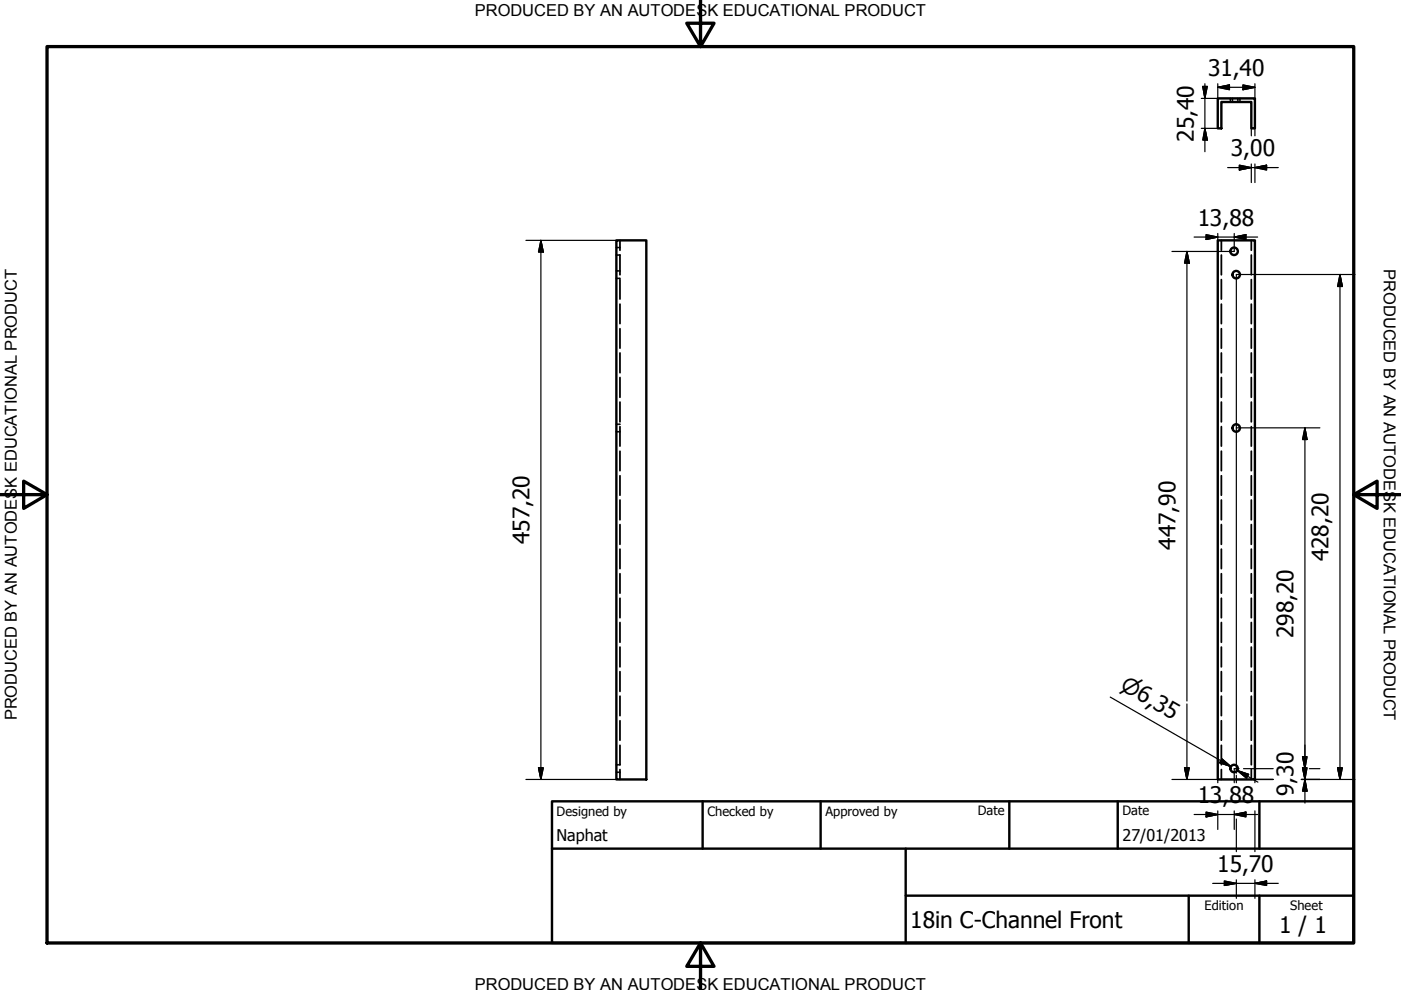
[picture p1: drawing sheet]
<svg xmlns="http://www.w3.org/2000/svg" width="297mm" height="210mm" viewBox="0 0 297 210" stroke-linecap="round" stroke-linejoin="round" font-family="sans-serif">
<!-- layer: Visible (ISO) -->
<g fill="none" stroke="#000" stroke-width=".51">
<path d="M258.2 20.9h7.9v6.3h-.8v-5.6h-6.3v5.6h-.8zM130.7 51h6.3v114.3h-6.3zM258.2 51h7.9v114.3h-7.9z"/>
<circle cx="261.7" cy="53.3" r=".79"/>
<circle cx="262.1" cy="58.2" r=".79"/>
<circle cx="262.1" cy="90.7" r=".79"/>
<circle cx="261.7" cy="162.9" r=".79"/>
</g>
<!-- layer: Hidden (ISO) -->
<g fill="none" stroke="#000" stroke-width=".38">
<path d="M260.9 20.9v.2M260.9 21.4v.2M261.3 20.9v.2M261.3 21.4v.2M262.4 20.9v.2M262.4 21.4v.2M262.9 20.9v.2M262.9 21.4v.2M130.7 52.5h.2M130.7 54.1h.2M130.7 57.4h.2M130.7 59h.2"/>
<path d="M131.2 54.1h.2v4.2M131.2 52.5h.2M131.2 57.4h.2M131.2 59h.2M131.4 51v2.1M131.4 59.3v4.1M259 51v2.1M259 54.1v4.2M259 59.3v4.1M265.3 51v2.1M265.3 54.1v4.2M265.3 59.3v4.1"/>
<path d="M131.4 64.5v4.1M131.4 69.7v4.1M131.4 74.8v4.2M259 64.5v4.1M259 69.7v4.1M259 74.8v4.2M265.3 64.5v4.1M265.3 69.7v4.1M265.3 74.8v4.2M130.7 90h.2M130.7 91.5h.2M131.2 90h.2"/>
<path d="M131.2 91.5h.2M131.4 80v4.2M131.4 85.3v4.1M131.4 90.5v4.1M131.4 95.7v4.1M259 80v4.2M259 85.3v4.1M259 90.5v4.1M259 95.7v4.1M265.3 80v4.2M265.3 85.3v4.1M265.3 90.5v4.1"/>
<path d="M265.3 95.7v4.1M131.4 100.9v4.1M131.4 106v4.2M131.4 111.2v4.2M131.4 116.4v4.2M259 100.9v4.1M259 106v4.2M259 111.2v4.2M259 116.4v4.2M265.3 100.9v4.1M265.3 106v4.2M265.3 111.2v4.2"/>
<path d="M265.3 116.4v4.2M131.4 121.6v4.2M131.4 126.8v4.2M131.4 132v4.2M131.4 137.2v4.2M259 121.6v4.2M259 126.8v4.2M259 132v4.2M259 137.2v4.2M265.3 121.6v4.2M265.3 126.8v4.2M265.3 132v4.2"/>
<path d="M265.3 137.2v4.2M131.4 142.4v4.2M131.4 147.6v4.1M131.4 152.8v4.1M131.4 158v4.2h-.2M259 142.4v4.2M259 147.6v4.1M259 152.8v4.1M259 158v4.2M265.3 142.4v4.2M265.3 147.6v4.1M265.3 152.8v4.1"/>
<path d="M265.3 158v4.2M130.7 162.2h.2M130.7 163.7h.2M131.2 163.7h.2M131.4 163.2v2.1M259 163.2v2.1M265.3 163.2v2.1"/>
</g>
<!-- layer: Border (ISO) -->
<path d="M148.5 -.1v10l-2.9-5h5.8l-2.9 5M10 9.9h277v190h-277zM0 104.9h10l-5-2.9v5.8l5-2.9M287 104.9l5 2.9v-5.8l-5 2.9h10M148.5 199.9l2.9 5h-5.8l2.9-5v10" fill="none" stroke="#000" stroke-width=".7"/>
<!-- layer: Title (ISO) -->
<path d="M117 169.9h170v30h-170zM117 179.9h170M149 169.9v10M174 169.9v10M192 179.9v20M214 169.9v10M237 169.9v10M267 169.9v10M192 189.9h95M252 189.9v10M267 189.9v10" fill="none" stroke="#000" stroke-width=".51"/>
<!-- layer: Dimension (ISO) -->
<g fill="none" stroke="#000" stroke-width=".25">
<path d="M255 18.3h1l-.5 2.6zM255.5 17.8v14.4M258.2 18.5l2.5-.5v1zM258.2 18.5h7.9M258.2 17.8v3.1h-3.5M263.5 18l2.6 .5-2.6 .5zM266.1 17.8v3.1M254.7 27.2h3.5M255.5 27.2l.5 2.5h-1zM260.3 35.5h10.7M262.8 35l2.5 .5-2.5 .5zM265.3 27.2v1.6"/>
<path d="M265.3 34.8v3.9M266.1 35.5l2.4-.5v1zM266.1 27.2v1.6M266.1 34.8v3.9M111.5 51h19.2M114.7 51l.5 2.4h-1zM114.7 51v114.3M251.7 53.3l.5 2.5h-1.1zM251.7 53.3v95.3M253.2 50.3h13.4M255.7 49.8l2.5 .5-2.5 .5zM258.2 49.5v1.5"/>
<path d="M261.7 50.3l2.5-.5v1zM261.7 49.5v3.8h-13.2M284.1 58.2l.5 2.5h-1zM284.1 58.2v107.1M287.3 58.2h-25.2v105.7M262.1 90.7h17.7M276.7 90.7l.4 2.5h-.9zM276.7 90.7v79.6M235.4 147.8l25.6 14.7-2.2-1.2M251.7 149.3v16M111.5 165.3h19.2M114.2 162.8h1l-.5 2.5z"/>
<path d="M248.5 165.3h9.7v.7M251.1 162.8h1.1l-.5 2.5zM253.2 172.7h13.4M255.7 172.2l2.5 .5-2.5 .5zM258.2 171.9v4M259.1 160.9l1.9 1.6-2.4-.8zM261.7 172.7l2.5-.5v1zM261.7 171.9v4M262.1 164.4v1.6M262.1 173.6v7M262.3 163.4l2.4 .8-.4 .8zM262.3 163.4l4.4 2.4"/>
<path d="M262.7 163h-1v3M263.7 163h6.2M266.1 171.9v8.7M269.9 165.3h-3.8v.7M275.9 165.3h11.4M276.2 160.4h.9l-.4 2.6zM276.2 162.8h.9l-.4 2.5zM276.7 165.3l.4 2.4h-.9zM277.6 163h2.2M283.6 162.8h1l-.5 2.5zM257.1 187.3h13.9M259.6 186.8l2.5 .5-2.5 .4z"/>
<path d="M262.1 186.5v4M266.1 187.3l2.4-.5v.9zM266.1 186.5v4"/>
</g>
<g fill="#000" stroke="#000" stroke-width=".25">
<path d="M255 18.3l.5 2.6zM255 18.3h1l-.5 2.6zM258.2 18.5l2.5-.5zM258.2 18.5l2.5-.5v1zM263.5 19l2.6-.5zM263.5 18l2.6 .5-2.6 .5zM255.5 27.2l.5 2.5zM255.5 27.2l.5 2.5h-1zM262.8 36l2.5-.5zM262.8 35l2.5 .5-2.5 .5zM266.1 35.5l2.4-.5zM266.1 35.5l2.4-.5v1z"/>
<path d="M114.7 51l.5 2.4zM114.7 51l.5 2.4h-1zM251.7 53.3l.5 2.5zM251.7 53.3l.5 2.5h-1.1zM255.7 50.8l2.5-.5zM255.7 49.8l2.5 .5-2.5 .5zM261.7 50.3l2.5-.5zM261.7 50.3l2.5-.5v1zM284.1 58.2l.5 2.5zM284.1 58.2l.5 2.5h-1zM276.7 90.7l.4 2.5zM276.7 90.7l.4 2.5h-.9z"/>
<path d="M114.2 162.8l.5 2.5zM114.2 162.8h1l-.5 2.5zM251.1 162.8l.6 2.5zM251.1 162.8h1.1l-.5 2.5zM255.7 173.2l2.5-.5zM255.7 172.2l2.5 .5-2.5 .5zM258.6 161.7l2.4 .8zM259.1 160.9l1.9 1.6-2.4-.8zM261.7 172.7l2.5-.5zM261.7 172.7l2.5-.5v1zM262.3 163.4l2.4 .8zM262.3 163.4l2.4 .8-.4 .8z"/>
<path d="M276.2 160.4l.5 2.6zM276.2 160.4h.9l-.4 2.6zM276.2 162.8l.5 2.5zM276.2 162.8h.9l-.4 2.5zM276.7 165.3l.4 2.4zM276.7 165.3l.4 2.4h-.9zM283.6 162.8l.5 2.5zM283.6 162.8h1l-.5 2.5zM259.6 187.7l2.5-.4zM259.6 186.8l2.5 .5-2.5 .4zM266.1 187.3l2.4-.5zM266.1 187.3l2.4-.5v.9z"/>
</g>
<g font-size="4.8">
<text x="256.2" y="16.1">31,40</text>
<text x="253.1" y="30" transform="rotate(-90 253.1 30)">25,40</text>
<text x="261" y="33.1">3,00</text>
<text x="253.9" y="47.9">13,88</text>
<text x="112.3" y="115.4" transform="rotate(-90 112.3 115.4)">457,20</text>
<text x="249.2" y="116.6" transform="rotate(-90 249.2 116.6)">447,90</text>
<text x="281.7" y="119" transform="rotate(-90 281.7 119)">428,20</text>
<text x="274.3" y="135.3" transform="rotate(-90 274.3 135.3)">298,20</text>
<text x="253.9" y="170.3">13,88</text>
<text x="274.3" y="168.8" transform="rotate(-90 274.3 168.8)">9,30</text>
<text x="258.1" y="184.9">15,70</text>
<text x="193" y="196.7">18in C-Channel Front</text>
<text x="271.2" y="197.8">1 / 1</text>
</g>
<text font-size="4.6" x="237.3" y="146.1" transform="rotate(30 237.3 146.1)">⌀6,35</text>
<g font-size="3.5">
<text x="100.6" y="3.5">PRODUCED BY AN AUTODESK EDUCATIONAL PRODUCT</text>
<text x="293.4" y="57.1" transform="rotate(90 293.4 57.1)">PRODUCED BY AN AUTODESK EDUCATIONAL PRODUCT</text>
<text x="3.6" y="152.8" transform="rotate(-90 3.6 152.8)">PRODUCED BY AN AUTODESK EDUCATIONAL PRODUCT</text>
<text x="100.6" y="209.9">PRODUCED BY AN AUTODESK EDUCATIONAL PRODUCT</text>
</g>
<g font-size="3.4">
<text x="118" y="178.2">Naphat</text>
<text x="238" y="178.3">27/01/2013</text>
</g>
<g font-size="2.7">
<text x="118" y="173">Designed by</text>
<text x="150" y="173">Checked by</text>
<text x="175" y="173">Approved by</text>
<text x="207.3" y="172.9">Date</text>
<text x="238" y="172.9">Date</text>
<text x="255.4" y="193">Edition</text>
<text x="273.6" y="193">Sheet</text>
</g>
</svg>
